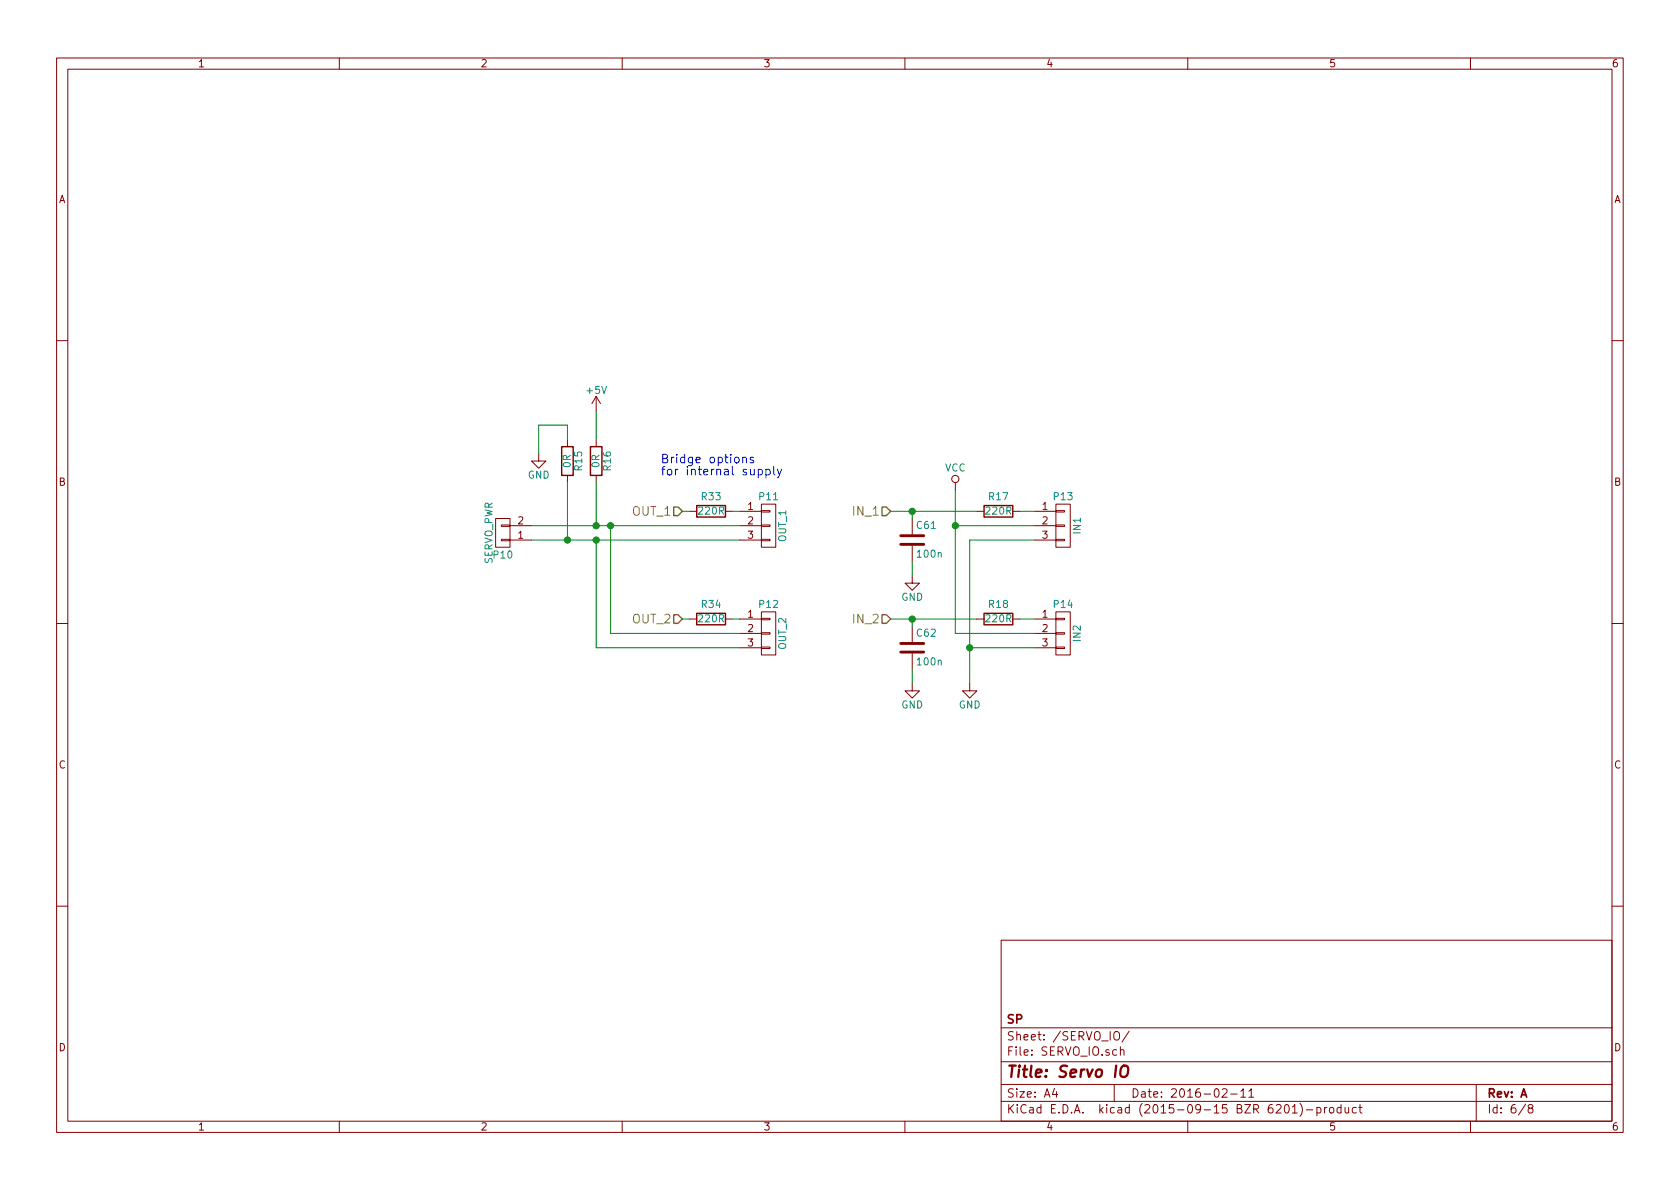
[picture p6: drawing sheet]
EESchema Schematic File Version 2
LIBS:RCCAR_IF_Board-rescue
LIBS:power
LIBS:device
LIBS:transistors
LIBS:conn
LIBS:linear
LIBS:regul
LIBS:74xx
LIBS:cmos4000
LIBS:adc-dac
LIBS:memory
LIBS:xilinx
LIBS:microcontrollers
LIBS:dsp
LIBS:microchip
LIBS:analog_switches
LIBS:motorola
LIBS:texas
LIBS:intel
LIBS:audio
LIBS:interface
LIBS:digital-audio
LIBS:philips
LIBS:display
LIBS:cypress
LIBS:siliconi
LIBS:opto
LIBS:atmel
LIBS:contrib
LIBS:valves
LIBS:crf_1
LIBS:dips-s
LIBS:RCCAR_IF_Board-cache
EELAYER 25 0
EELAYER END
$Descr A4 11693 8268
encoding utf-8
Sheet 6 8
Title "Servo IO"
Date "2016-02-11"
Rev "A"
Comp "SP"
Comment1 ""
Comment2 ""
Comment3 ""
Comment4 ""
$EndDescr
$Comp
L CONN_01X03 P11
U 1 1
P 5350 3650
F 0 "P11" H 5350 3850 50  0000 C CNN
F 1 "OUT_1" V 5450 3650 50  0000 C CNN
F 2 "Pin_Headers:Pin_Header_Straight_1x03" H 5350 3650 60  0001 C CNN
F 3 "" H 5350 3650 60  0000 C CNN
	1    5350 3650
	1    0    0    -1  
$EndComp
$Comp
L CONN_01X03 P12
U 1 1
P 5350 4400
F 0 "P12" H 5350 4600 50  0000 C CNN
F 1 "OUT_2" V 5450 4400 50  0000 C CNN
F 2 "Pin_Headers:Pin_Header_Straight_1x03" H 5350 4400 60  0001 C CNN
F 3 "" H 5350 4400 60  0000 C CNN
	1    5350 4400
	1    0    0    -1  
$EndComp
Text HLabel 4750 3550 0    60   Input ~ 0
OUT_1
Text HLabel 4750 4300 0    60   Input ~ 0
OUT_2
Wire Wire Line
	3700 3650 5150 3650
Wire Wire Line
	4250 3650 4250 4400
Wire Wire Line
	4250 4400 5150 4400
Wire Wire Line
	5150 4500 4150 4500
Wire Wire Line
	4150 4500 4150 3750
Wire Wire Line
	3700 3750 5150 3750
$Comp
L CONN_01X02 P10
U 1 1
P 3500 3700
F 0 "P10" H 3500 3850 50  0000 C CNN
F 1 "SERVO_PWR" V 3600 3700 50  0000 C CNN
F 2 "w_conn_screw:mors_2p" H 3500 3700 60  0001 C CNN
F 3 "" H 3500 3700 60  0000 C CNN
	1    3500 3700
	-1   0    0    1   
$EndComp
Connection ~ 4250 3650
Connection ~ 4150 3750
$Comp
L R R16
U 1 1
P 4150 3200
F 0 "R16" V 4230 3200 50  0000 C CNN
F 1 "0R" V 4150 3200 50  0000 C CNN
F 2 "Resistors_SMD:R_0603" V 4080 3200 30  0001 C CNN
F 3 "" H 4150 3200 30  0000 C CNN
	1    4150 3200
	1    0    0    -1  
$EndComp
$Comp
L R R15
U 1 1
P 3950 3200
F 0 "R15" V 4030 3200 50  0000 C CNN
F 1 "0R" V 3950 3200 50  0000 C CNN
F 2 "Resistors_SMD:R_0603" V 3880 3200 30  0001 C CNN
F 3 "" H 3950 3200 30  0000 C CNN
	1    3950 3200
	1    0    0    -1  
$EndComp
Wire Wire Line
	4150 3350 4150 3650
Connection ~ 4150 3650
Wire Wire Line
	3950 3350 3950 3750
Connection ~ 3950 3750
$Comp
L GND #PWR094
U 1 1
P 3750 3150
F 0 "#PWR094" H 3750 2900 50  0001 C CNN
F 1 "GND" H 3750 3000 50  0000 C CNN
F 2 "" H 3750 3150 60  0000 C CNN
F 3 "" H 3750 3150 60  0000 C CNN
	1    3750 3150
	1    0    0    -1  
$EndComp
Wire Wire Line
	3750 3150 3750 2950
Wire Wire Line
	3750 2950 3950 2950
Wire Wire Line
	3950 2950 3950 3050
Wire Wire Line
	4150 3050 4150 2850
Text Notes 4600 3300 0    60   ~ 0
Bridge options\nfor internal supply
$Comp
L CONN_01X03 P13
U 1 1
P 7400 3650
F 0 "P13" H 7400 3850 50  0000 C CNN
F 1 "IN1" V 7500 3650 50  0000 C CNN
F 2 "Pin_Headers:Pin_Header_Straight_1x03" H 7400 3650 60  0001 C CNN
F 3 "" H 7400 3650 60  0000 C CNN
	1    7400 3650
	1    0    0    -1  
$EndComp
$Comp
L CONN_01X03 P14
U 1 1
P 7400 4400
F 0 "P14" H 7400 4600 50  0000 C CNN
F 1 "IN2" V 7500 4400 50  0000 C CNN
F 2 "Pin_Headers:Pin_Header_Straight_1x03" H 7400 4400 60  0001 C CNN
F 3 "" H 7400 4400 60  0000 C CNN
	1    7400 4400
	1    0    0    -1  
$EndComp
$Comp
L R R17
U 1 1
P 6950 3550
F 0 "R17" V 6850 3550 50  0000 C CNN
F 1 "220R" V 6950 3550 50  0000 C CNN
F 2 "Resistors_SMD:R_0603" V 6880 3550 30  0001 C CNN
F 3 "" H 6950 3550 30  0000 C CNN
	1    6950 3550
	0    1    1    0   
$EndComp
$Comp
L R R18
U 1 1
P 6950 4300
F 0 "R18" V 6850 4300 50  0000 C CNN
F 1 "220R" V 6950 4300 50  0000 C CNN
F 2 "Resistors_SMD:R_0603" V 6880 4300 30  0001 C CNN
F 3 "" H 6950 4300 30  0000 C CNN
	1    6950 4300
	0    1    1    0   
$EndComp
$Comp
L C C61
U 1 1
P 6350 3750
F 0 "C61" H 6375 3850 50  0000 L CNN
F 1 "100n" H 6375 3650 50  0000 L CNN
F 2 "Capacitors_SMD:C_0603" H 6388 3600 30  0001 C CNN
F 3 "" H 6350 3750 60  0000 C CNN
	1    6350 3750
	1    0    0    -1  
$EndComp
Wire Wire Line
	7200 3650 6650 3650
Wire Wire Line
	6650 3400 6650 4400
Wire Wire Line
	6650 4400 7200 4400
Wire Wire Line
	7200 3750 6750 3750
Wire Wire Line
	6750 3750 6750 4750
Wire Wire Line
	6750 4500 7200 4500
$Comp
L C C62
U 1 1
P 6350 4500
F 0 "C62" H 6375 4600 50  0000 L CNN
F 1 "100n" H 6375 4400 50  0000 L CNN
F 2 "Capacitors_SMD:C_0603" H 6388 4350 30  0001 C CNN
F 3 "" H 6350 4500 60  0000 C CNN
	1    6350 4500
	1    0    0    -1  
$EndComp
Wire Wire Line
	6200 4300 6800 4300
Wire Wire Line
	6350 4300 6350 4350
Wire Wire Line
	6200 3550 6800 3550
Wire Wire Line
	6350 3550 6350 3600
$Comp
L GND #PWR095
U 1 1
P 6350 4000
F 0 "#PWR095" H 6350 3750 50  0001 C CNN
F 1 "GND" H 6350 3850 50  0000 C CNN
F 2 "" H 6350 4000 60  0000 C CNN
F 3 "" H 6350 4000 60  0000 C CNN
	1    6350 4000
	1    0    0    -1  
$EndComp
Wire Wire Line
	6350 3900 6350 4000
$Comp
L GND #PWR096
U 1 1
P 6350 4750
F 0 "#PWR096" H 6350 4500 50  0001 C CNN
F 1 "GND" H 6350 4600 50  0000 C CNN
F 2 "" H 6350 4750 60  0000 C CNN
F 3 "" H 6350 4750 60  0000 C CNN
	1    6350 4750
	1    0    0    -1  
$EndComp
Wire Wire Line
	6350 4650 6350 4750
Wire Wire Line
	7100 4300 7200 4300
Wire Wire Line
	7100 3550 7200 3550
Text HLabel 6200 3550 0    60   Input ~ 0
IN_1
Text HLabel 6200 4300 0    60   Input ~ 0
IN_2
Connection ~ 6350 4300
Connection ~ 6350 3550
$Comp
L GND #PWR097
U 1 1
P 6750 4750
F 0 "#PWR097" H 6750 4500 50  0001 C CNN
F 1 "GND" H 6750 4600 50  0000 C CNN
F 2 "" H 6750 4750 60  0000 C CNN
F 3 "" H 6750 4750 60  0000 C CNN
	1    6750 4750
	1    0    0    -1  
$EndComp
Connection ~ 6750 4500
$Comp
L +5V #PWR098
U 1 1
P 4150 2850
F 0 "#PWR098" H 4150 2700 50  0001 C CNN
F 1 "+5V" H 4150 2990 50  0000 C CNN
F 2 "" H 4150 2850 60  0000 C CNN
F 3 "" H 4150 2850 60  0000 C CNN
	1    4150 2850
	1    0    0    -1  
$EndComp
$Comp
L VCC #PWR099
U 1 1
P 6650 3400
F 0 "#PWR099" H 6650 3250 50  0001 C CNN
F 1 "VCC" H 6650 3550 50  0000 C CNN
F 2 "" H 6650 3400 60  0000 C CNN
F 3 "" H 6650 3400 60  0000 C CNN
	1    6650 3400
	1    0    0    -1  
$EndComp
Connection ~ 6650 3650
$Comp
L R R33
U 1 1
P 4950 3550
F 0 "R33" V 4850 3550 50  0000 C CNN
F 1 "220R" V 4950 3550 50  0000 C CNN
F 2 "Resistors_SMD:R_0603" V 4880 3550 30  0001 C CNN
F 3 "" H 4950 3550 30  0000 C CNN
	1    4950 3550
	0    1    1    0   
$EndComp
Wire Wire Line
	4750 3550 4800 3550
Wire Wire Line
	5100 3550 5150 3550
$Comp
L R R34
U 1 1
P 4950 4300
F 0 "R34" V 4850 4300 50  0000 C CNN
F 1 "220R" V 4950 4300 50  0000 C CNN
F 2 "Resistors_SMD:R_0603" V 4880 4300 30  0001 C CNN
F 3 "" H 4950 4300 30  0000 C CNN
	1    4950 4300
	0    1    1    0   
$EndComp
Wire Wire Line
	5100 4300 5150 4300
Wire Wire Line
	4750 4300 4800 4300
$EndSCHEMATC
